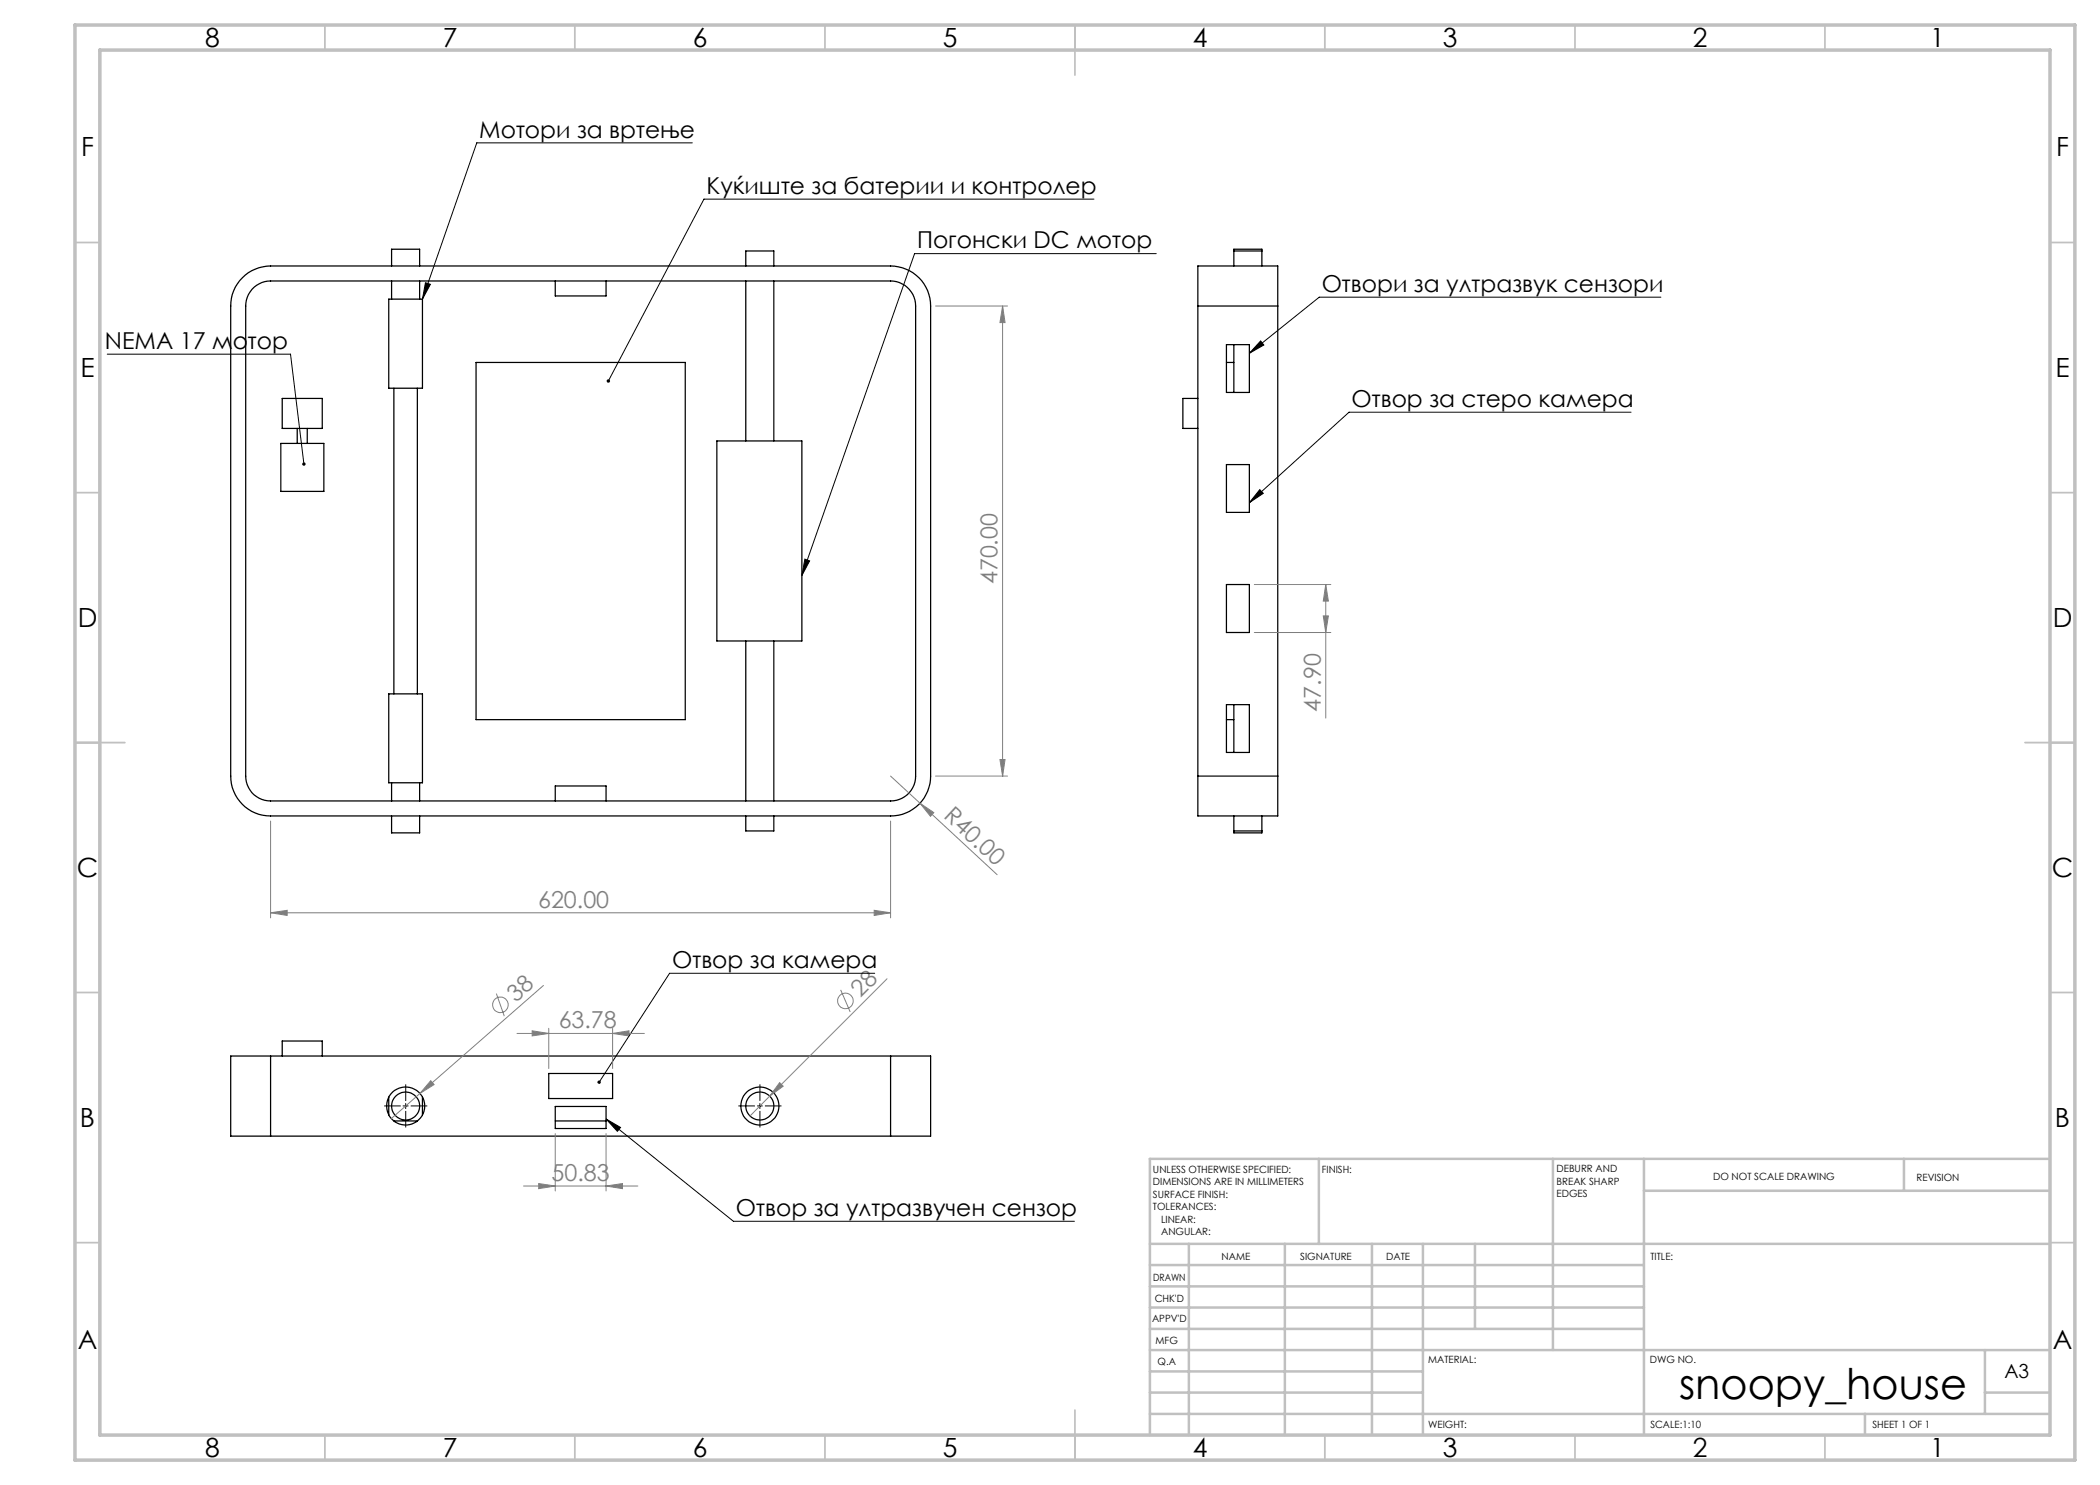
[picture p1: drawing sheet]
<svg xmlns="http://www.w3.org/2000/svg" width="420mm" height="297mm" viewBox="0 0 420 297" stroke-linecap="round" stroke-linejoin="round" font-family="sans-serif">
<g fill="none" stroke="#000" stroke-width=".25">
<path d="M48.5 55.6a8.1 8.1 0 0 1 5.6-2.4h124a8 8 0 0 1 8 8v94a7.9 7.9 0 0 1-8 8h-124a7.9 7.9 0 0 1-8-8v-94a7.9 7.9 0 0 1 2.4-5.6zM50.8 57.5l.5-.4a4.8 4.8 0 0 1 2.8-.9h124a5 5 0 0 1 5 5v94a5 5 0 0 1-5 5h-124a4.9 4.9 0 0 1-5-5l.1-94.6a5 5 0 0 1 1.6-3.1zM77.8 59.8h6.7v17.8h-6.7zM78.3 53.2v-3.4h5.6v3.4M78.3 56.2v3.6M83.9 56.2v3.6M111.1 56.2v3h10.1v-3M149.2 53.2v-3h5.6v3M149.2 56.2v32M154.8 56.2v32M246.8 50.2h5.6M246.8 53.2v-3.4h5.6v3.4"/>
<path d="M56.4 79.7h8.1v6h-8.1zM78.8 77.6v61.2M83.5 77.6v61.2M95.2 72.5h41.9v71.4h-41.9zM239.6 61.2v-8h16v8M239.6 79.7h-3v6h3M239.6 61.2h16M239.6 61.2v94M245.3 72.5h1.5M245.3 68.9h4.6v9.6h-4.6zM246.8 68.9v9.6M255.6 61.2v94"/>
<path d="M56.2 88.7h8.6v9.6h-8.6zM59.4 85.7v3M61.5 85.7v3M143.4 88.2h17v40h-17zM245.3 92.9h4.6v9.6h-4.6zM245.3 116.9h4.6v9.6h-4.6zM77.8 138.8h6.7v17.8h-6.7zM149.2 128.2v32M154.8 128.2v32M78.3 156.6v3.6M83.9 156.6v3.6M239.6 155.2v8h16v-8"/>
<path d="M239.6 155.2h16M245.3 143.9h1.5M245.3 140.9h4.6v9.6h-4.6zM246.8 140.9v9.6M78.3 163.2v3.4h5.6v-3.4M111.1 160.2v-3h10.1v3M149.2 163.2v3h5.6v-3M246.8 166.2h5.6M246.8 163.2v3.4h5.6v-3.4M54.1 211.2h-8v16h8M54.1 211.2v16M54.1 211.2h124"/>
<path d="M56.4 211.2v-3h8.1v3M77.8 219.4v3.6M84.5 219.4v3.6M109.7 214.7h12.8v5h-12.8zM178.1 211.2h8v16h-8M178.1 211.2v16M54.1 227.2h124M78.8 224.2h4.7M111.1 221.3h10.1v4.4h-10.1zM111.1 224.2h10.1"/>
<circle cx="81.1" cy="221.2" r="2.79"/>
<circle cx="81.1" cy="221.2" r="3.8"/>
<circle cx="151.9" cy="221.2" r="2.79"/>
<circle cx="152" cy="221.2" r="3.8"/>
</g>
<g fill="none" stroke="#808080" stroke-width=".2">
<path d="M187.1 61.2h14.4M200.5 61.2l.5 3.3h-1zM200.5 61.2v94M250.9 116.9h15.3M265.1 116.9l.6 3.3h-1zM265.1 116.9v26.7M250.9 126.5h15.3M264.7 123.2h1l-.6 3.3zM178.1 155.2l5.9 5.5M187.1 155.2h14.4M200 151.9h1l-.5 3.3zM54.1 164.2v19.4"/>
<path d="M178.1 164.2v19.4M184 160.7l2.8 1.8-.7 .8zM184 160.7l15.4 14.2M54.1 182.6l3.3-.5v1zM54.1 182.6h124M99.3 198.7l1.6 4.5M108.7 197.1l-24.7 21.6M168.1 198l1.9 4.4M174.8 182.1l3.3 .5-3.3 .5zM177.4 195.8l-23.4 23.4M84 218.7l-5.8 5M86.1 216.1l.7 .8-2.8 1.8z"/>
<path d="M103.4 206.7h25.5M106.4 206.2l3.3 .5-3.3 .5zM109.7 205.7v8M122.5 206.7l3.3-.5v1zM122.5 205.7v8M154 219.2l-4 4M155.9 216.5l.7 .7-2.6 2zM104.7 237.2h22.9M107.7 236.7l3.4 .5-3.4 .5zM111.1 226.7v11.5M121.2 237.2l3.3-.5v1zM121.2 226.7v11.5"/>
<circle cx="100.1" cy="201" r="1.54"/>
<circle cx="169.1" cy="200.2" r="1.56"/>
</g>
<g fill="none" stroke="#000" stroke-width=".2">
<path d="M138.5 28.6h-43.1l-10.9 31.2M218.8 39.8h-78l-19.1 36.4M85.1 56.5l1 .4-1.6 2.9zM231.2 50.7h-48.3l-22.5 64.4M332.2 59.4h-68.4l-13.9 11.3M21.4 70.8h36.7l2.7 22M252.1 68.2l.7 .8-2.9 1.7zM252 97.9l.7 .8-2.8 1.8zM326.2 82.4h-56.4l-19.9 18.1M161 111.8l.9 .4-1.5 2.9zM174.9 194.7h-41l-14.1 21.7M80.6 221.2h1"/>
<path d="M81.1 220.7v1M121.2 223.8l25.5 20.5h68.2M121.2 223.8l2.9 1.7-.6 .8zM151.5 221.2h1M152 220.7v1"/>
</g>
<path d="M80.1 221.2h-3.3M81.1 220.2v-3.3M81.1 222.2v3.3M82.1 221.2h3.4M151 221.2h-3.3M152 220.2v-3.3M152 222.2v3.3M153 221.2h3.3" fill="none" stroke="#000" stroke-width=".2" stroke-dasharray="15.2 1.3 1.3 1.3" stroke-linecap="butt"/>
<g fill="none" stroke="#c0c0c0" stroke-width=".35">
<path d="M65 5v5M115 5v5M165 5v5M215 5v10M265 5v5M315 5v5M365 5v5M15 48.5h5M410 48.5h5M15 98.5h5M410 98.5h5M15 148.5h10"/>
<path d="M405 148.5h10M15 198.5h5M410 198.5h5M15 248.5h5M410 248.5h5M65 287v5M115 287v5M165 287v5M215 282v10M265 287v5M315 287v5M365 287v5"/>
</g>
<g fill="none" stroke="#c0c0c0" stroke-width=".5">
<path d="M263.8 231.8v17M310.6 231.8v38.2M328.8 231.8v55.2M328.8 238.2h81.2M380.8 231.8v6.4M410 231.8h-180v55.2M230 248.8h180M230 257.3h98.8M230 253h98.8M237.8 248.8v38.2M257 248.8v38.2M274.4 248.8v38.2"/>
<path d="M284.6 248.8v38.2M295 248.8v17M230 265.8h98.8M230 261.5h98.8M230 278.5h54.6M230 274.3h54.6M230 270h180M397 278.5h13M397 270v12.8M230 282.8h180M373 282.8v4.2"/>
</g>
<path d="M15 5h400v287h-400zM20 10h390v277h-390z" fill="none" stroke="#c0c0c0" stroke-width=".7"/>
<path d="M60.5 92.6a.33 .33 0 0 0 0 .4 .33 .33 0 0 0 .3 .1v-.3v.3a.34 .34 0 0 0 .3-.5 .34 .34 0 0 0-.6 0zM121.4 76l-.1 .2 .2 .3 .2-.3-.2 .3a.35 .35 0 0 0 .4-.1 .35 .35 0 0 0 0-.5 .35 .35 0 0 0-.5 .1zM85.1 56.5l1 .4-1.6 2.9zM161 111.8l.9 .4-1.5 2.9zM252.1 68.2l.7 .8-2.9 1.7zM252 97.9l.7 .8-2.8 1.8zM119.6 216.2l-.1 .3 .1 .2 .2-.3-.2 .3a.33 .33 0 0 0 .5 0 .33 .33 0 0 0 0-.5 .33 .33 0 0 0-.5 0zM121.2 223.8l2.9 1.7-.6 .8z" fill="#000"/>
<g fill="#808080">
<path d="M86.1 216.1l.7 .8-2.8 1.8z"/>
<path d="M155.9 216.5l.7 .7-2.6 2z"/>
<path d="M184 160.7l2.8 1.8-.7 .8z"/>
<path d="M106.4 206.2l3.3 .5-3.3 .5zM122.5 206.7l3.3-.5v1z"/>
<path d="M121.2 237.2l3.3-.5v1zM107.7 236.7l3.4 .5-3.4 .5z"/>
<path d="M200.5 61.2l.5 3.3h-1zM200 151.9h1l-.5 3.3zM265.1 116.9l.6 3.3h-1zM264.7 123.2h1l-.6 3.3z"/>
<path d="M54.1 182.6l3.3-.5v1zM174.8 182.1l3.3 .5-3.3 .5z"/>
</g>
<text font-size="8.5" x="335.8" y="279.7">snoopy_house</text>
<g font-size="5.3">
<text x="41" y="9.5">8</text>
<text x="88.5" y="9.5">7</text>
<text x="138.5" y="9.5">6</text>
<text x="188.5" y="9.5">5</text>
<text x="238.5" y="9.5">4</text>
<text x="288.5" y="9.5">3</text>
<text x="338.5" y="9.5">2</text>
<text x="386" y="9.5">1</text>
<text x="16.2" y="31.2">F</text>
<text x="411.2" y="31.2">F</text>
<text x="16.1" y="75.5">E</text>
<text x="411.1" y="75.5">E</text>
<text x="15.5" y="125.5">D</text>
<text x="410.5" y="125.5">D</text>
<text x="15.4" y="175.5">C</text>
<text x="410.4" y="175.5">C</text>
<text x="16" y="225.5">B</text>
<text x="411" y="225.5">B</text>
<text x="15.5" y="269.7">A</text>
<text x="410.5" y="269.7">A</text>
<text x="41" y="291.5">8</text>
<text x="88.5" y="291.5">7</text>
<text x="138.5" y="291.5">6</text>
<text x="188.5" y="291.5">5</text>
<text x="238.5" y="291.5">4</text>
<text x="288.5" y="291.5">3</text>
<text x="338.5" y="291.5">2</text>
<text x="386" y="291.5">1</text>
</g>
<g font-size="4.7">
<text x="95.9" y="27.5">Мотори за вртење</text>
<text x="141.3" y="38.8">Куќиште за батерии и контролер</text>
<text x="183.4" y="49.7">Погонски DC мотор</text>
<text x="264.3" y="58.4">Отвори за ултразвук сензори</text>
<text x="21" y="69.8">NEMA 17 мотор</text>
<text x="270.3" y="81.4">Отвор за стеро камера</text>
<text x="134.4" y="193.6">Отвор за камера</text>
<text x="147.2" y="243.2">Отвор за ултразвучен сензор</text>
</g>
<g font-size="4.7" fill="#808080">
<text x="199.5" y="116.9" transform="rotate(-90 199.5 116.9)">470.00</text>
<text x="264.2" y="142.3" transform="rotate(-90 264.2 142.3)">47.90</text>
<text x="188.6" y="163.5" transform="rotate(43 188.6 163.5)">R40.00</text>
<text x="107.6" y="181.5">620.00</text>
<text x="103.2" y="200.5" transform="rotate(-41 103.2 200.5)">38</text>
<text x="172.1" y="199.6" transform="rotate(-45 172.1 199.6)">28</text>
<text x="111.7" y="205.6">63.78</text>
<text x="110.3" y="236.2">50.83</text>
</g>
<text font-size="3.9" x="400.9" y="275.5">A3</text>
<g font-size="2">
<text x="230.6" y="234.6">UNLESS OTHERWISE SPECIFIED:</text>
<text x="230.6" y="237.1">DIMENSIONS ARE IN MILLIMETERS</text>
<text x="230.6" y="239.6">SURFACE FINISH:</text>
<text x="264.4" y="234.6">FINISH:</text>
<text x="311.3" y="234.5">DEBURR AND</text>
<text x="311.3" y="237">BREAK SHARP</text>
<text x="311.3" y="239.5">EDGES</text>
<text x="342.6" y="236">DO NOT SCALE DRAWING</text>
<text x="383.3" y="236.2">REVISION</text>
<text x="230.6" y="242.1">TOLERANCES:</text>
<text x="232.2" y="244.6">LINEAR:</text>
<text x="232.2" y="247.1">ANGULAR:</text>
<text x="244.3" y="252">NAME</text>
<text x="260" y="251.9">SIGNATURE</text>
<text x="277.2" y="251.9">DATE</text>
<text x="330.1" y="251.9">TITLE:</text>
<text x="230.6" y="256.1">DRAWN</text>
<text x="230.9" y="260.3">CHK'D</text>
<text x="230.4" y="264.4">APPV'D</text>
<text x="231.1" y="268.8">MFG</text>
<text x="231.5" y="273">Q.A</text>
<text x="285.6" y="272.5">MATERIAL:</text>
<text x="330" y="272.5">DWG NO.</text>
<text x="285.6" y="285.5">WEIGHT:</text>
<text x="330.1" y="285.6">SCALE:1:10</text>
<text x="374.5" y="285.6">SHEET 1 OF 1</text>
</g>
</svg>
